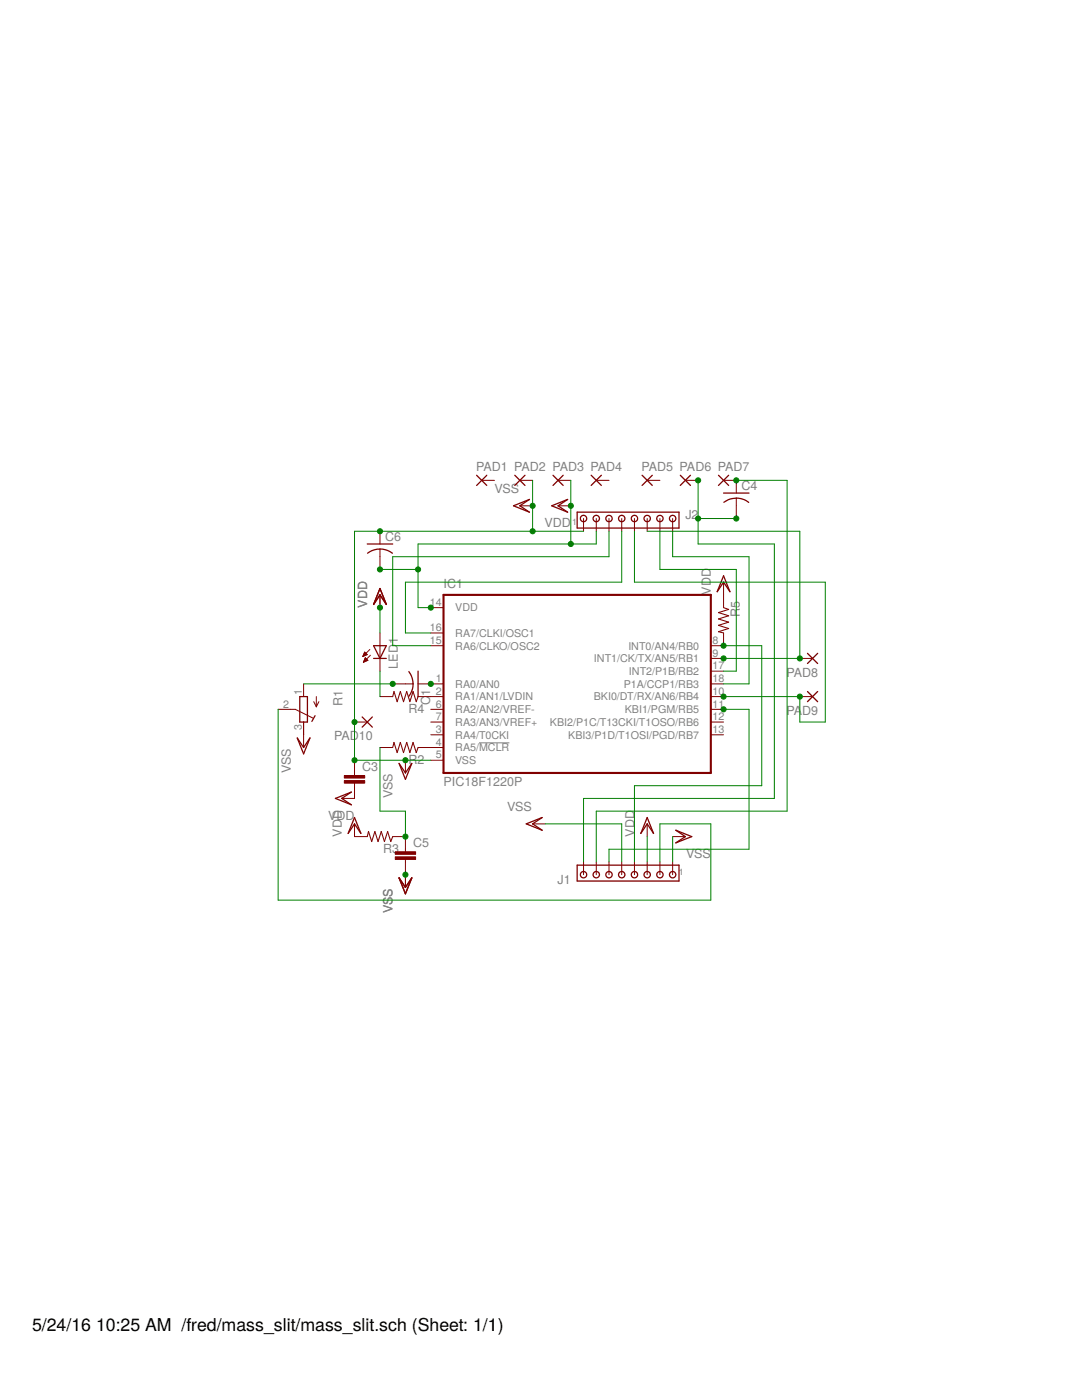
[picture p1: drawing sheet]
<svg xmlns="http://www.w3.org/2000/svg" width="216mm" height="279mm" viewBox="0 0 216 279" stroke-linecap="round" stroke-linejoin="round" font-family="sans-serif">
<path d="M95.6 148.3h6" fill="none" stroke="#808080" stroke-width=".2"/>
<path d="M88.5 118.7h53.3v35.6h-53.3z" fill="none" stroke="#800000" stroke-width=".42"/>
<g fill="none" stroke="#800000" stroke-width=".2">
<path d="M96.1 95.9h2.6M103.7 95.9h2.6M111.4 95.9h2.5M119 95.9h2.5M129.1 95.9h2.6M136.8 95.9h2.5M144.4 95.9h2.5v2.5M146.9 99.4v4.1M75.8 106v2.6M75.8 109.6v4M75.8 118.7v2.6M103.7 100.9h2.6"/>
<path d="M111.4 100.9h2.5M116.4 103.5v2.5M119 103.5v2.5M121.5 103.5v2.5M124.1 103.5v2.5M126.6 103.5v2.5M129.1 103.5v2.5M131.7 103.5v2.5M134.2 103.5v2.5M144.4 116.2v5.1M60.6 136.5v2.5M63.1 139v2.1"/>
<path d="M72.4 131h.2M72.5 130.8h.3M72.5 130.7h.6M72.5 132.2h.1M72.6 130.6h.6M72.6 132h.2M72.6 130.5h.5M72.6 131.9h.5M72.7 130.3h.3M72.7 131.8h.7M72.7 130.2h.2M72.7 131.7h.6"/>
<path d="M72.8 130.1l.5 .5-.9 .4zM72.8 131.6h.4M72.8 131.4h.2M72.9 131.3h.1M72.9 131.3l-.4 .9M72.9 131.3l.5 .5-.9 .4M73.8 129.6l-1.4 1.4M73.9 130.8l-1.4 1.4M75.8 139h2.6M75.8 126.3v7.6M78.4 136.5h4M83.4 136.5h5.1"/>
<path d="M83.4 139h5.1M86 128.9h2.5M86 121.3h2.5M86 126.3h2.5M141.8 131.4h2.6M141.8 133.9h2.6M141.8 136.5h2.6M141.8 139h2.6M144.4 126.3v2.6h-2.6M159.6 131.4h2.5M159.6 139h2.5M55.5 141.6h3.4l3.6 1.7"/>
<path d="M60.6 144.1v5.1M62.6 140l.5 1.1M63.6 140l-.5 1.1M70.7 144.1h2.6M70.7 151.7v3.1M70.7 156.3v3h-2.5M75.8 149.2h2.6M80.9 151.7v2.6M83.4 149.2h5.1M86 141.6h2.5M86 144.1h2.5M86 146.6h2.5"/>
<path d="M86 151.7h2.5M141.8 141.6h2.6M141.8 144.1h2.6M141.8 146.6h2.6M70.7 164.4v2.6h2.6M78.4 167h2.5v3M80.9 171.5v5.6M106.3 164.4h2.5M116.4 172v2.6M119 172v2.6M121.5 172v2.6M124.1 172v2.6"/>
<path d="M126.6 172v2.6M129.1 164.4v2.6M129.1 172v2.6M131.7 172v2.6M134.2 172v2.6M134.2 167h2.6"/>
</g>
<g fill="none" stroke="#800000" stroke-width=".25">
<path d="M95.1 94.8l2 2.1M97.1 94.8l-2 2.1M102.7 94.8l2.1 2.1M104.8 94.8l-2.1 2.1M110.3 94.8l2.1 2.1M112.4 94.8l-2.1 2.1M118 94.8l2 2.1M120 94.8l-2 2.1M128.1 94.8l2.1 2.1M130.2 94.8l-2.1 2.1M135.7 94.8l2.1 2.1M137.8 94.8l-2.1 2.1"/>
<path d="M143.4 94.8l2 2.1M144.4 98.4h5.1M145.4 94.8l-2 2.1M73.3 108.6h5.1M75.8 109.6l1.6 .3 .9 .5M75.8 109.6l-1.5 .3-1 .5M75.8 117.5l1.3 3.1-1.3-1.9-1.3 1.9zM102.5 100.9l3.1-1.2-1.9 1.2 1.9 1.3zM110.1 100.9l3.2-1.2-1.9 1.2 1.9 1.3zM115.2 102.2h20.3v3.2h-20.3zM144.4 114.9l1.2 3.2-1.2-1.9-1.3 1.9zM144.4 100.2a4 4 0 0 1 5 .1"/>
<path d="M59.8 139h1.5v5.1h-1.5zM74.5 128.9h2.6l-1.3 2.5zM74.5 131.4h2.6M81.6 134a4 4 0 0 1 0 5M83.4 133.9v5.1M161.1 130.4l2.1 2M161.1 138l2.1 2M163.2 130.4l-2.1 2M163.2 138l-2.1 2M59.3 147.3l1.3 1.9 1.2-1.9-1.2 3.2zM62.9 142.8l-.7 1.2M66.9 159.3l3.2-1.2-1.9 1.2 1.9 1.3z"/>
<path d="M72.3 143.1l2 2M74.3 143.1l-2 2M79.6 152.4l1.3 1.9 1.3-1.9-1.3 3.1zM70.7 163.2l1.3 3.1-1.3-1.9-1.2 1.9zM79.6 175.2l1.3 1.9 1.3-1.9-1.3 3.2zM105 164.4l3.2-1.2-1.9 1.2 1.9 1.3zM115.2 172.7h20.3v3.1h-20.3zM129.1 163.2l1.3 3.1-1.3-1.9-1.2 1.9zM134.9 165.7l3.1 1.3-3.1 1.2 1.9-1.2z"/>
<circle cx="116.4" cy="103.5" r=".64"/>
<circle cx="119" cy="103.5" r=".64"/>
<circle cx="121.5" cy="103.5" r=".64"/>
<circle cx="124.1" cy="103.5" r=".64"/>
<circle cx="126.6" cy="103.5" r=".64"/>
<circle cx="129.1" cy="103.5" r=".64"/>
<circle cx="131.7" cy="103.5" r=".64"/>
<circle cx="134.2" cy="103.5" r=".64"/>
<circle cx="116.4" cy="174.6" r=".64"/>
<circle cx="119" cy="174.6" r=".64"/>
<circle cx="121.5" cy="174.6" r=".64"/>
<circle cx="124.1" cy="174.6" r=".64"/>
<circle cx="126.6" cy="174.6" r=".64"/>
<circle cx="129.1" cy="174.6" r=".64"/>
<circle cx="131.7" cy="174.6" r=".64"/>
<circle cx="134.2" cy="174.6" r=".64"/>
</g>
<g fill="#800000" stroke="#800000" stroke-width=".2">
<path d="M68.7 154.8h4.1v.5h-4.1z"/>
<path d="M68.7 155.8h4.1v.5h-4.1z"/>
<path d="M78.9 170h4v.5h-4z"/>
<path d="M78.9 171h4v.5h-4z"/>
</g>
<path d="M78.4 139l.2-1 .6 2 .7-2 .6 2 .7-2 .6 2 .6-2 .7 2 .3-1M144.4 121.3l1 .3-2 .7 2 .6-2 .6 2 .7-2 .6 2 .6-2 .7 1 .2M78.4 149.2l.2-1 .6 2 .7-2 .6 2 .7-2 .6 2 .6-2 .7 2 .3-1M73.3 167l.2-1.1 .7 2.1 .6-2.1 .6 2.1 .7-2.1 .6 2.1 .6-2.1 .7 2.1 .4-1" fill="none" stroke="#800000" stroke-width=".21"/>
<g fill="#008000" stroke="#008000" stroke-width=".2">
<circle cx="80.9" cy="174.6" r=".51"/>
<circle cx="80.9" cy="151.7" r=".51"/>
<circle cx="70.7" cy="151.7" r=".51"/>
<circle cx="75.8" cy="106" r=".51"/>
<circle cx="70.7" cy="144.1" r=".51"/>
<circle cx="106.3" cy="106" r=".51"/>
<circle cx="106.3" cy="100.9" r=".51"/>
<circle cx="75.8" cy="121.3" r=".51"/>
<circle cx="83.4" cy="113.6" r=".51"/>
<circle cx="75.8" cy="113.6" r=".51"/>
<circle cx="86" cy="121.3" r=".51"/>
<circle cx="113.9" cy="108.6" r=".51"/>
<circle cx="113.9" cy="100.9" r=".51"/>
<circle cx="86" cy="136.5" r=".51"/>
<circle cx="78.4" cy="136.5" r=".51"/>
<circle cx="146.9" cy="95.9" r=".51"/>
<circle cx="139.3" cy="95.9" r=".51"/>
<circle cx="146.9" cy="103.5" r=".51"/>
<circle cx="139.3" cy="103.5" r=".51"/>
<circle cx="80.9" cy="167" r=".51"/>
<circle cx="144.4" cy="128.9" r=".51"/>
<circle cx="144.4" cy="131.4" r=".51"/>
<circle cx="159.6" cy="131.4" r=".51"/>
<circle cx="144.4" cy="141.6" r=".51"/>
<circle cx="144.4" cy="139" r=".51"/>
<circle cx="159.6" cy="139" r=".51"/>
</g>
<g fill="none" stroke="#008000" stroke-width=".2">
<path d="M106.3 95.9v10.1M113.9 95.9v12.7M139.3 95.9v12.7h15.2v50.7h-38.1v12.7M146.9 95.9h10.2v66h-38.1v10.1M75.8 113.6h7.6M116.4 106h-45.7v45.7h15.3M119 106v2.6h-35.6v12.7h2.6M121.5 106v5.1h-43.1v17.8h7.6M124.1 106v10.2h-43.2v10.1h5.1M126.6 106v10.2h38.1v27.9h-5.1v-5.1h-15.2M129.1 106h30.5v25.4h-15.2M131.7 106v7.6h15.2v20.3h-2.5"/>
<path d="M134.2 106v5.1h15.3v25.4h-5.1M139.3 103.5h7.6M60.6 136.5h17.8M75.8 121.3v5M75.8 133.9v5.1M144.4 128.9h7.6v27.9h-25.4v15.2M55.5 141.6v38h86.3v-15.2h-10.1v7.6M75.8 149.2v12.7h5.1v5.1M144.4 141.6h5.1v27.9h-28v2.5M108.8 164.4h15.3v7.6M129.1 167v5M134.2 167v5"/>
</g>
<g font-size="3.5">
<text x="6.4" y="265.7">5/24/16</text>
<text x="19.2" y="265.7">10:25 AM /fred/mass_slit/mass_slit.sch (Sheet: 1/1)</text>
</g>
<g font-size="2.5" fill="#808080">
<text x="95" y="94">PAD1 PAD2 PAD3 PAD4</text>
<text x="128" y="94">PAD5 PAD6 PAD7</text>
<text x="98.7" y="98.4">VSS</text>
<text x="147.9" y="97.8">C4</text>
<text x="76.8" y="107.9">C6</text>
<text x="108.6" y="105.3">VDD</text>
<text x="136.8" y="103.5">J2</text>
<text x="88.5" y="117.4">IC1</text>
<text x="141.8" y="118.7" transform="rotate(-90 141.8 118.7)">VDD</text>
<text x="73.3" y="121.3" transform="rotate(-90 73.3 121.3)">VDD</text>
<text x="147.6" y="123.2" transform="rotate(-90 147.6 123.2)">R5</text>
<text x="79.4" y="128.6" transform="rotate(-90 79.4 128.6)">1</text>
<text x="79.4" y="133.4" transform="rotate(-90 79.4 133.4)">LED</text>
<text x="156.9" y="135">PAD8</text>
<text x="68.3" y="141" transform="rotate(-90 68.3 141)">R1</text>
<text x="81.5" y="142.3">R4</text>
<text x="85.8" y="140.7" transform="rotate(-90 85.8 140.7)">C</text>
<text x="85.8" y="138.9" transform="rotate(-90 85.8 138.9)">1</text>
<text x="156.9" y="142.7">PA</text>
<text x="160.1" y="142.7">D9</text>
<text x="66.7" y="147.7">PAD10</text>
<text x="58" y="154.3" transform="rotate(-90 58 154.3)">VSS</text>
<text x="72.3" y="153.9">C3</text>
<text x="81.5" y="152.5">R2</text>
<text x="78.3" y="159.3" transform="rotate(-90 78.3 159.3)">VSS</text>
<text x="88.5" y="156.8">PIC18F1220P</text>
<text x="101.2" y="161.9">VSS</text>
<text x="65.5" y="163.7">VDD</text>
<text x="68.2" y="167" transform="rotate(-90 68.2 167)">VDD</text>
<text x="126.6" y="167" transform="rotate(-90 126.6 167)">VDD</text>
<text x="76.4" y="170.2">R3</text>
<text x="82.4" y="169.1">C5</text>
<text x="136.9" y="171.3">VSS</text>
<text x="78.3" y="178.9" transform="rotate(-90 78.3 178.9)">S</text>
<text x="111.3" y="176.3">J1</text>
<text x="78.3" y="182.2" transform="rotate(-90 78.3 182.2)">VS</text>
</g>
<g font-size="2.1" fill="#808080">
<text x="85.8" y="120.9">14</text>
<text x="85.8" y="126">16</text>
<text x="90.8" y="122">VDD</text>
<text x="85.8" y="128.5">15</text>
<text x="90.8" y="129.6">RA6/CLKO/OSC2</text>
<text x="90.8" y="127.1">RA7/CLKI/OSC1</text>
<text x="125.4" y="129.6">INT0/AN4/RB0</text>
<text x="142.2" y="128.5">8</text>
<text x="142.2" y="131.1">9</text>
<text x="87" y="136.1">1</text>
<text x="90.8" y="137.2">RA0/AN0</text>
<text x="118.5" y="132.2">INT1/CK/TX/AN5/RB1</text>
<text x="124.4" y="137.2">P1A/CCP1/RB3</text>
<text x="125.5" y="134.7">INT2/P1B/RB2</text>
<text x="142.2" y="133.6">17</text>
<text x="142.2" y="136.1">18</text>
<text x="56.5" y="141.2">2</text>
<text x="60.2" y="138.7" transform="rotate(-90 60.2 138.7)">1</text>
<text x="87" y="141.2">6</text>
<text x="87" y="143.7">7</text>
<text x="87" y="138.7">2</text>
<text x="90.8" y="142.3">RA2/AN2/VREF-</text>
<text x="90.8" y="139.8">RA1/AN1/LVDIN</text>
<text x="118.5" y="139.8">BKI0/DT/RX/AN6/RB4</text>
<text x="124.7" y="142.3">KBI1/PGM/RB5</text>
<text x="142.2" y="138.7">10</text>
<text x="142.2" y="141.2">11</text>
<text x="142.2" y="143.7">12</text>
<text x="60.2" y="145.6" transform="rotate(-90 60.2 145.6)">3</text>
<text x="87" y="146.3">3</text>
<text x="87" y="148.8">4</text>
<text x="90.8" y="144.9">RA3/AN3/VREF+</text>
<text x="90.8" y="147.4">RA4/T0CKI</text>
<text x="90.8" y="149.9">RA5/MCLR</text>
<text x="109.7" y="144.9">KBI2/P1C/T13CKI/T1OSO/RB6</text>
<text x="113.4" y="147.4">KBI3/P1D/T1OSI/PGD/RB7</text>
<text x="142.2" y="146.3">13</text>
<text x="87" y="151.4">5</text>
<text x="90.8" y="152.5">VSS</text>
</g>
<g font-size="1.8" fill="#808080">
<text x="114.2" y="104.8">1</text>
<text x="135.5" y="174.6">1</text>
</g>
</svg>
